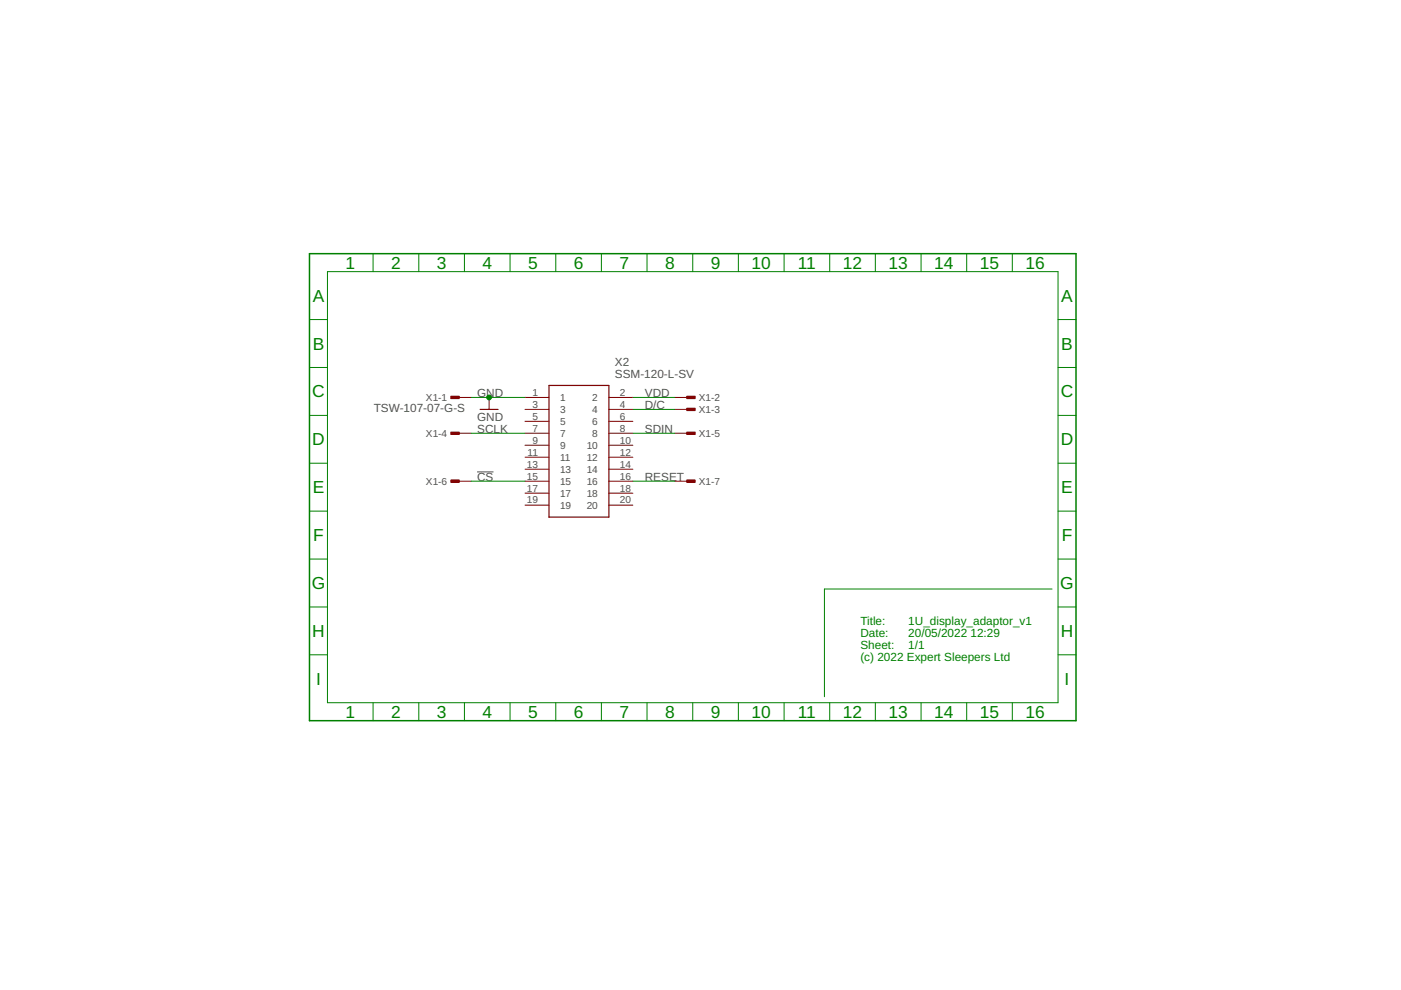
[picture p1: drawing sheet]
<svg xmlns="http://www.w3.org/2000/svg" width="297mm" height="210mm" viewBox="0 0 297 210" stroke-linecap="round" stroke-linejoin="round" font-family="sans-serif">
<path d="M101.2 100.1h3.4" fill="none" stroke="#505050" stroke-width=".21"/>
<path d="M101.8 86.8h3.8M116.4 81.7h12.7v27.9h-12.7z" fill="none" stroke="#800000" stroke-width=".25"/>
<g fill="none" stroke="#800000" stroke-width=".21">
<path d="M97.4 84.3h2.5M97.4 91.9h2.5M103.7 84.3v2.5M111.3 84.3h5.1M111.3 86.8h5.1M111.3 89.3h5.1M111.3 91.9h5.1M111.3 94.4h5.1M111.3 96.9h5.1M111.3 99.5h5.1M129.1 84.3h5.1M129.1 86.8h5.1"/>
<path d="M129.1 89.3h5.1M129.1 91.9h5.1M129.1 94.4h5.1M129.1 96.9h5.1M129.1 99.5h5.1M143.1 84.3h2.5M143.1 86.8h2.5M143.1 91.9h2.5M97.4 102h2.5M111.3 102h5.1M111.3 104.6h5.1M111.3 107.1h5.1"/>
<path d="M129.1 102h5.1M129.1 104.6h5.1M129.1 107.1h5.1M143.1 102h2.5"/>
</g>
<g fill="#800000" stroke="#800000" stroke-width=".21">
<path d="M95.6 84h1.8v.5h-1.8z"/>
<path d="M145.6 84h1.8v.5h-1.8z"/>
<path d="M145.6 86.6h1.8v.5h-1.8z"/>
<path d="M95.6 91.6h1.8v.5h-1.8z"/>
<path d="M145.6 91.6h1.8v.5h-1.8z"/>
<path d="M95.6 101.8h1.8v.5h-1.8z"/>
<path d="M145.6 101.8h1.8v.5h-1.8z"/>
</g>
<path d="M65.6 53.8h162.5v99h-162.5z" fill="none" stroke="#008000" stroke-width=".32"/>
<g fill="none" stroke="#008000" stroke-width=".21">
<path d="M69.4 57.6h154.9v91.4h-154.9zM79.1 53.8v3.8M88.8 53.8v3.8M98.5 53.8v3.8M108.1 53.8v3.8M117.8 53.8v3.8M127.5 53.8v3.8M137.2 53.8v3.8M146.9 53.8v3.8M156.5 53.8v3.8M166.2 53.8v3.8M175.9 53.8v3.8"/>
<path d="M185.6 53.8v3.8M195.3 53.8v3.8M205 53.8v3.8M214.6 53.8v3.8M65.6 67.8h3.8M65.6 77.9h3.8M224.3 67.8h3.8M224.3 77.9h3.8M65.6 88.1h3.8M65.6 98.2h3.8M99.9 84.3h11.4M99.9 91.9h11.4"/>
<path d="M134.2 84.3h8.9M134.2 91.9h8.9M134.2 86.8h8.9M224.3 88.1h3.8M224.3 98.2h3.8M65.6 108.4h3.8M65.6 118.5h3.8M99.9 102h11.4M134.2 102h8.9M224.3 108.4h3.8M224.3 118.5h3.8M65.6 128.7h3.8"/>
<path d="M65.6 138.8h3.8M223.1 124.9h-48.3v22.8M224.3 128.7h3.8M224.3 138.8h3.8M79.1 149v3.8M88.8 149v3.8M98.5 149v3.8M108.1 149v3.8M117.8 149v3.8M127.5 149v3.8M137.2 149v3.8M146.9 149v3.8"/>
<path d="M156.5 149v3.8M166.2 149v3.8M175.9 149v3.8M185.6 149v3.8M195.3 149v3.8M205 149v3.8M214.6 149v3.8"/>
</g>
<circle cx="103.7" cy="84.3" r=".51" fill="#008000" stroke="#008000" stroke-width=".21"/>
<g font-size="3.7" fill="#008000">
<text x="73.2" y="57">1</text>
<text x="82.9" y="57">2</text>
<text x="92.6" y="57">3</text>
<text x="102.3" y="57">4</text>
<text x="112" y="57">5</text>
<text x="121.7" y="57">6</text>
<text x="131.3" y="57">7</text>
<text x="141" y="57">8</text>
<text x="150.7" y="57">9</text>
<text x="159.3" y="57">10</text>
<text x="169.2" y="57">11</text>
<text x="178.7" y="57">12</text>
<text x="188.4" y="57">13</text>
<text x="198.1" y="57">14</text>
<text x="207.7" y="57">15</text>
<text x="217.4" y="57">16</text>
<text x="66.3" y="64">A</text>
<text x="225" y="64">A</text>
<text x="66.3" y="74.1">B</text>
<text x="225" y="74.1">B</text>
<text x="66.2" y="84.3">C</text>
<text x="224.9" y="84.3">C</text>
<text x="66.2" y="94.4">D</text>
<text x="224.9" y="94.4">D</text>
<text x="66.3" y="104.6">E</text>
<text x="225" y="104.6">E</text>
<text x="66.4" y="114.7">F</text>
<text x="225.1" y="114.7">F</text>
<text x="66.1" y="124.9">G</text>
<text x="224.8" y="124.9">G</text>
<text x="66.2" y="135.1">H</text>
<text x="224.9" y="135.1">H</text>
<text x="67" y="145.2">I</text>
<text x="225.7" y="145.2">I</text>
<text x="73.2" y="152.2">1</text>
<text x="82.9" y="152.2">2</text>
<text x="92.6" y="152.2">3</text>
<text x="102.3" y="152.2">4</text>
<text x="112" y="152.2">5</text>
<text x="121.7" y="152.2">6</text>
<text x="131.3" y="152.2">7</text>
<text x="141" y="152.2">8</text>
<text x="150.7" y="152.2">9</text>
<text x="159.3" y="152.2">10</text>
<text x="169.2" y="152.2">11</text>
<text x="178.7" y="152.2">12</text>
<text x="188.4" y="152.2">13</text>
<text x="198.1" y="152.2">14</text>
<text x="207.7" y="152.2">15</text>
<text x="217.4" y="152.2">16</text>
</g>
<g font-size="2.5" fill="#505050">
<text x="130.4" y="77.5">X2</text>
<text x="130.4" y="80.1">SSM-120-L-SV</text>
<text x="79.2" y="87.3">TSW-107-07-G-S</text>
<text x="101.2" y="89.3">GND</text>
<text x="101.2" y="84.3">GND</text>
<text x="136.7" y="84.3">VDD</text>
<text x="136.7" y="86.8">D/C</text>
<text x="101.2" y="91.9">SCLK</text>
<text x="136.7" y="91.9">SDIN</text>
<text x="101.2" y="102">CS</text>
<text x="136.7" y="102">RESET</text>
</g>
<g font-size="2.5" fill="#008000">
<text x="182.4" y="132.5">Title:</text>
<text x="182.4" y="135">Date:</text>
<text x="182.4" y="137.6">Sheet:</text>
<text x="192.6" y="132.5">1U_display_adaptor_v1</text>
<text x="192.6" y="135">20/05/2022</text>
<text x="192.6" y="137.6">1/1</text>
<text x="205.8" y="135">12:29</text>
<text x="182.4" y="140.1">(c) 2022 Expert Sleepers Ltd</text>
</g>
<g font-size="2.1" fill="#505050">
<text x="112.9" y="83.9">1</text>
<text x="131.4" y="83.9">2</text>
<text x="90.3" y="85">X1-1</text>
<text x="112.9" y="86.4">3</text>
<text x="112.9" y="89">5</text>
<text x="118.7" y="85">1</text>
<text x="118.7" y="87.6">3</text>
<text x="125.6" y="85">2</text>
<text x="125.6" y="87.6">4</text>
<text x="131.4" y="86.4">4</text>
<text x="131.4" y="89">6</text>
<text x="148.1" y="85">X1-2</text>
<text x="148.1" y="87.6">X1-3</text>
<text x="90.3" y="92.6">X1-4</text>
<text x="112.9" y="91.5">7</text>
<text x="112.9" y="94.1">9</text>
<text x="118.7" y="90.1">5</text>
<text x="118.7" y="92.6">7</text>
<text x="118.7" y="95.2">9</text>
<text x="124.4" y="95.2">10</text>
<text x="125.6" y="90.1">6</text>
<text x="125.6" y="92.6">8</text>
<text x="131.4" y="91.5">8</text>
<text x="131.4" y="94.1">10</text>
<text x="148.1" y="92.6">X1-5</text>
<text x="111.7" y="99.1">13</text>
<text x="111.7" y="101.7">15</text>
<text x="111.8" y="96.6">11</text>
<text x="118.7" y="97.7">11</text>
<text x="118.7" y="100.3">13</text>
<text x="124.4" y="97.7">12</text>
<text x="124.4" y="100.3">14</text>
<text x="131.4" y="96.6">12</text>
<text x="131.4" y="99.1">14</text>
<text x="131.4" y="101.7">16</text>
<text x="90.3" y="102.8">X1-6</text>
<text x="111.7" y="104.2">17</text>
<text x="111.7" y="106.7">19</text>
<text x="118.7" y="102.8">15</text>
<text x="118.7" y="105.3">17</text>
<text x="118.7" y="107.9">19</text>
<text x="124.4" y="102.8">16</text>
<text x="124.4" y="105.3">18</text>
<text x="124.4" y="107.9">20</text>
<text x="131.4" y="104.2">18</text>
<text x="131.4" y="106.7">20</text>
<text x="148.1" y="102.8">X1-7</text>
</g>
</svg>
